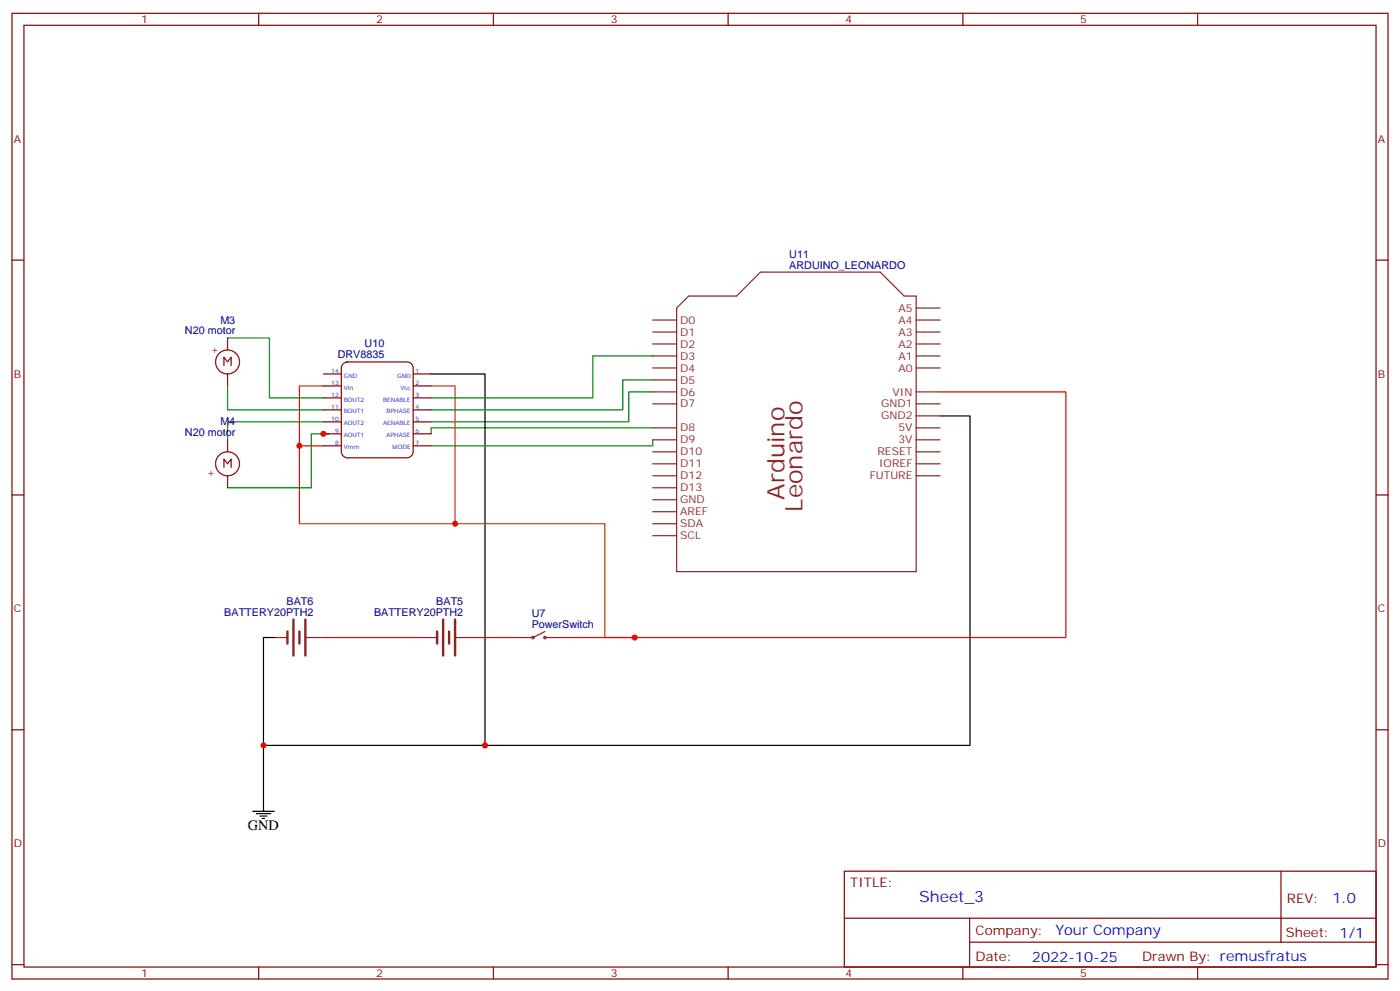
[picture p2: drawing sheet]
<svg xmlns="http://www.w3.org/2000/svg" width="412mm" height="292mm" viewBox="0 0 412 292" stroke-linecap="round" stroke-linejoin="round" font-family="sans-serif">
<g fill="none" stroke="#870000" stroke-width=".35">
<path d="M3.5 3.9h405.4v284.4h-405.4zM7.1 7.4h398.2v277.3h-398.2zM76.2 3.9v3.5M145.3 3.9v3.5M214.5 3.9v3.5M283.6 3.9v3.5M352.8 3.9v3.5M3.5 76.6h3.6M405.3 76.6h3.6M67 99.5v3.5M66 107.6v-2.4l1 1.4 1.1-1.4v2.4M67 110.1v3.5"/>
<path d="M95.2 110.1h5.3M95.2 113.6h5.3M95.2 117.2h5.3M101.1 107.1l1.2-.5h17.6a1.76 1.76 0 0 1 1.8 1.7v24.7a1.89 1.89 0 0 1-1.8 1.8h-17.6a1.89 1.89 0 0 1-1.8-1.8v-24.7zM121.7 110.1h5.3M121.7 113.6h5.3M121.7 117.2h5.3M66 137.6v-2.5l1 1.5 1.1-1.5v2.5M67 129.5v3.5M95.2 120.7h5.3M95.2 124.2h5.3M95.2 127.7h5.3"/>
<path d="M95.2 131.3h5.3M121.7 120.7h5.3M121.7 124.2h5.3M121.7 127.7h5.3M121.7 131.3h5.3M3.5 145.7h3.6M67 140.1v3.5M405.3 145.7h3.6M3.5 214.9h3.6M405.3 214.9h3.6M248.7 256.5h156.6v28.2h-156.6zM377.3 256.5v20.9"/>
<path d="M248.7 270.4h156.5M285.6 277.4h119.6M285.6 270.4v14.1M3.5 284h3.6M76.2 284.7v3.6M145.3 284.7v3.6M214.5 284.7v3.6M283.6 284.7v3.6M352.8 284.7v3.6M405.3 284h3.6"/>
<circle cx="67" cy="106.6" r="3.5"/>
<circle cx="67" cy="136.6" r="3.5"/>
</g>
<path d="M67 99.5h12.4v17.7h15.8M67 113.6v7.1h28.2M192.3 115.4h-7.1v8.8h-58.2M192.3 111.9h-8.9v8.8h-56.4M192.3 104.8h-17.7v12.4h-47.6M95.2 124.2h-28.2v5.3M97 127.7h-5.3v15.9h-24.7M192.3 126h-65.3v1.7M192.3 129.5v1.8h-65.3" fill="none" stroke="#008700" stroke-width=".35"/>
<path d="M95.2 113.6h-7v40.6h90v33.5h8.8M127 113.6h7.1v40.6" fill="none" stroke="#c30" stroke-width=".35"/>
<path d="M127 110.1h15.9v109.4M276.9 122.4h8.9v97.1h-208.2M81.1 187.7h-3.5v51.2M74.4 238.9h6.4M75.5 239.6h4.2M76.6 240.3h2.1M77.3 241h.7" fill="none" stroke="#000" stroke-width=".35"/>
<path d="M88.2 131.3h7M139.3 187.7h12.4" fill="none" stroke="#c00" stroke-width=".35"/>
<path d="M276.9 115.4h37.1v72.3h-148.2" fill="none" stroke="#f00" stroke-width=".35"/>
<g fill="none" stroke="#8c2424" stroke-width=".35">
<path d="M192.3 94.2h7M192.3 97.8h7M199.3 90.7l3.5-3.5h14.2l7-7.1h35.3l7 7.1h3.6v81.1h-70.6zM269.9 94.2h7M269.9 97.8h7M269.9 90.7h7M192.3 101.3h7M192.3 104.8h7M192.3 108.3h7M192.3 111.9h7M192.3 115.4h7M192.3 118.9h7"/>
<path d="M269.9 101.3h7M269.9 104.8h7M269.9 108.3h7M269.9 115.4h7M269.9 118.9h7M192.3 126h7M192.3 129.5h7M192.3 133h7M192.3 136.6h7M269.9 126h7M269.9 129.5h7M269.9 133h7"/>
<path d="M269.9 136.6h7M269.9 122.4h7M192.3 140.1h7M192.3 143.6h7M192.3 147.1h7M192.3 150.7h7M192.3 157.7h7M192.3 154.2h7M269.9 140.1h7M81.1 187.7h3.6M90.3 187.7h4.9M125.2 187.7h3.6"/>
<path d="M134.4 187.7h4.9M151.7 187.7h4.9M160.5 185.9l-3.5 1.8M160.5 187.7h5.3"/>
<circle cx="157" cy="187.7" r=".35"/>
<circle cx="160.5" cy="187.7" r=".35"/>
</g>
<path d="M95.2 187.7h30z" fill="#c00" stroke="#c00" stroke-width=".35"/>
<path d="M84.7 185.9v3.6M86.4 182.4v10.6M88.2 185.9v3.6M90 182.4v10.6M128.8 185.9v3.6M130.5 182.4v10.6M132.3 185.9v3.6M134.1 182.4v10.6" fill="none" stroke="#8c2424" stroke-width=".71"/>
<g fill="#c00">
<circle cx="134.1" cy="154.2" r=".88"/>
<circle cx="142.9" cy="219.5" r=".88"/>
<circle cx="88.2" cy="131.3" r=".88"/>
<circle cx="77.6" cy="219.5" r=".88"/>
<circle cx="95.3" cy="127.7" r=".88"/>
<circle cx="187" cy="187.7" r=".88"/>
</g>
<g font-size="7.1" fill="#8d2323">
<text x="231.1" y="147.1" transform="rotate(-90 231.1 147.1)">Arduino</text>
<text x="236.4" y="150.7" transform="rotate(-90 236.4 150.7)">Leonardo</text>
</g>
<text font-size="4.6" fill="#00f" x="270.8" y="265.5">Sheet_3</text>
<text font-size="4.2" x="73" y="244.5">GND</text>
<g font-size="4.2" fill="#00f">
<text x="392.5" y="265.8">1.0</text>
<text x="310.9" y="275.3">Your Company</text>
<text x="304" y="283.1">2022-10-25</text>
</g>
<g font-size="3.9" fill="#800">
<text x="250.5" y="261.1">TITLE:</text>
<text x="379.1" y="265.8">REV:</text>
<text x="287.4" y="275.3">Company:</text>
<text x="378.7" y="275.9">Sheet: 1/1</text>
<text x="287.4" y="283">Date:</text>
<text x="336.4" y="283.1">Drawn By: remusfratus</text>
</g>
<g font-size="3.2" fill="#800">
<text x="41.6" y="6.9">1</text>
<text x="110.8" y="6.9">2</text>
<text x="179.9" y="6.9">3</text>
<text x="249.1" y="6.9">4</text>
<text x="318.2" y="6.9">5</text>
<text x="4.1" y="42">A</text>
<text x="405.9" y="42">A</text>
<text x="62" y="103.9">+</text>
<text x="4.1" y="111.2">B</text>
<text x="405.9" y="111.2">B</text>
<text x="60.9" y="140.1">+</text>
<text x="4.1" y="180.3">C</text>
<text x="405.9" y="180.3">C</text>
<text x="4.1" y="249.4">D</text>
<text x="405.9" y="249.4">D</text>
<text x="41.6" y="287.7">1</text>
<text x="110.8" y="287.7">2</text>
<text x="179.9" y="287.7">3</text>
<text x="249.1" y="287.7">4</text>
<text x="318.2" y="287.7">5</text>
</g>
<g font-size="3.2" fill="#000080">
<text x="232.5" y="76">U11</text>
<text x="232.5" y="79.1">ARDUINO_LEONARDO</text>
<text x="64.9" y="95.3">M3</text>
<text x="54.5" y="98.5">N20 motor</text>
<text x="99.5" y="105.5">DRV8835</text>
<text x="107.4" y="102.3">U10</text>
<text x="64.9" y="125.3">M4</text>
<text x="54.5" y="128.4">N20 motor</text>
<text x="84.4" y="178">BAT6</text>
<text x="128.5" y="178">BAT5</text>
<text x="66.1" y="181.4">BATTERY20PTH2</text>
<text x="110.2" y="181.4">BATTERY20PTH2</text>
<text x="156.6" y="184.9">PowerSwitch</text>
<text x="156.6" y="181.8">U7</text>
</g>
<g font-size="3.2" fill="#8d2323">
<text x="200.4" y="95.3">D0</text>
<text x="264.6" y="91.8">A5</text>
<text x="264.6" y="95.3">A4</text>
<text x="200.4" y="98.8">D1</text>
<text x="264.6" y="98.8">A3</text>
<text x="200.4" y="102.3">D2</text>
<text x="200.4" y="105.9">D3</text>
<text x="264.6" y="102.3">A2</text>
<text x="264.6" y="105.9">A1</text>
<text x="200.4" y="109.4">D4</text>
<text x="200.4" y="112.9">D5</text>
<text x="264.6" y="109.4">A0</text>
<text x="200.4" y="116.5">D6</text>
<text x="200.4" y="120">D7</text>
<text x="259.5" y="120">GND1</text>
<text x="262.9" y="116.5">VIN</text>
<text x="259.5" y="123.5">GND2</text>
<text x="200.4" y="127">D8</text>
<text x="200.4" y="130.6">D9</text>
<text x="264.6" y="127">5V</text>
<text x="264.6" y="130.6">3V</text>
<text x="200.4" y="134.1">D10</text>
<text x="200.4" y="137.6">D11</text>
<text x="258.5" y="134.1">RESET</text>
<text x="258.9" y="137.6">IOREF</text>
<text x="200.4" y="141.1">D12</text>
<text x="256.2" y="141.1">FUTURE</text>
<text x="200.4" y="144.7">D13</text>
<text x="200.4" y="148.2">GND</text>
<text x="200.4" y="151.7">AREF</text>
<text x="200.4" y="155.3">SDA</text>
<text x="200.4" y="158.8">SCL</text>
</g>
<g font-size="1.8" fill="#00f">
<text x="97.6" y="113.3">13</text>
<text x="97.6" y="109.7">14</text>
<text x="101.2" y="111.2">GND</text>
<text x="117" y="111.2">GND</text>
<text x="122.4" y="109.7">1</text>
<text x="122.4" y="113.3">2</text>
<text x="97.6" y="116.8">12</text>
<text x="101.2" y="118.2">BOUT2</text>
<text x="101.2" y="114.7">Vin</text>
<text x="112.9" y="118.2">BENABLE</text>
<text x="118" y="114.7">Vcc</text>
<text x="122.4" y="116.8">3</text>
<text x="97.6" y="123.9">10</text>
<text x="97.6" y="120.3">11</text>
<text x="101.2" y="125.3">AOUT2</text>
<text x="101.2" y="121.7">BOUT1</text>
<text x="112.9" y="125.3">AENABLE</text>
<text x="113.9" y="121.7">BPHASE</text>
<text x="122.4" y="120.3">4</text>
<text x="122.4" y="123.9">5</text>
<text x="98.7" y="130.9">8</text>
<text x="98.7" y="127.4">9</text>
<text x="101.2" y="128.8">AOUT1</text>
<text x="113.9" y="128.8">APHASE</text>
<text x="122.4" y="127.4">6</text>
<text x="122.4" y="130.9">7</text>
<text x="101.2" y="132.3">Vmm</text>
<text x="115.7" y="132.3">MODE</text>
</g>
</svg>
